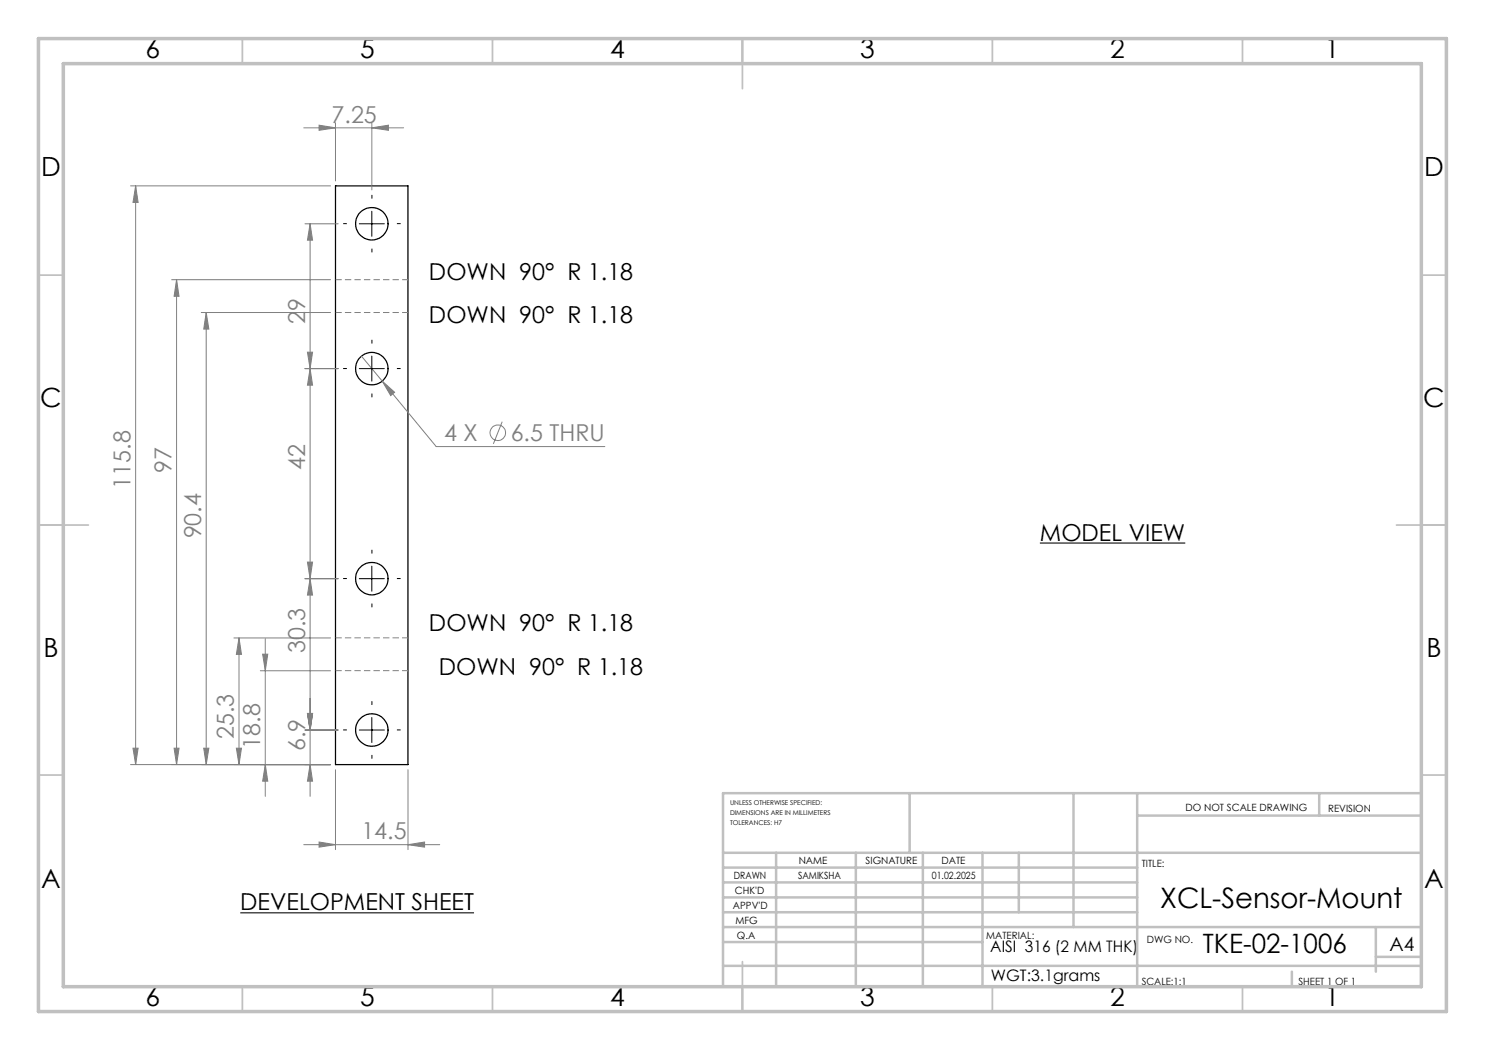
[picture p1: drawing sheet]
<svg xmlns="http://www.w3.org/2000/svg" width="297mm" height="210mm" viewBox="0 0 297 210" stroke-linecap="round" stroke-linejoin="round" font-family="sans-serif">
<g fill="none" stroke="#000" stroke-width=".25">
<path d="M67.1 37.2h14.5v115.7h-14.5z"/>
<circle cx="74.4" cy="44.7" r="3.2"/>
<circle cx="74.4" cy="73.7" r="3.2"/>
<circle cx="74.4" cy="115.7" r="3.3"/>
<circle cx="74.4" cy="146" r="3.2"/>
</g>
<g fill="none" stroke="#808080" stroke-width=".2">
<path d="M26.1 37.2h40M27.1 37.2v115.7M27.1 37.2l.5 3.3h-1zM60.7 25.6h20M63.8 25l3.3 .6-3.3 .5zM67.1 24.5v11.7M74.4 25.6l3.3-.6v1.1zM74.4 24.5v13.5M34.3 55.9h31.8M35.3 55.9v97M35.3 55.9l.5 3.4h-1zM61 44.8h6.6"/>
<path d="M62 44.8l.5 3.2h-1zM62 44.8v114.5M40.3 62.5h25.8M41.2 62.5l.6 3.3h-1.1zM41.2 62.5v90.4M61 73.7h6.6M61.5 70.4h1l-.5 3.3zM62 73.7l.5 3.3h-1zM72.3 71.2l4.1 5M76.4 76.2l2.5 2.2-.8 .7zM76.4 76.2l10.8 13.1h33.8M100.4 84.3l-1.7 4.5"/>
<path d="M61 115.7h6.6M61.5 112.4h1l-.5 3.3zM62 115.7l.5 3.3h-1zM46.8 127.6h19.3M47.8 127.6v25.3M47.8 127.6l.5 3.3h-1zM52.1 134.2h14M52.5 130.8h1.1l-.5 3.4zM53.1 127.8v31.5M26.1 152.9h40M26.6 149.6h1l-.5 3.3zM34.8 149.6h1l-.5 3.3z"/>
<path d="M40.7 149.6h1.1l-.6 3.3zM47.3 149.6h1l-.5 3.3zM53.1 152.9l.5 3.3h-1.1zM61 146h6.6M61.5 142.7h1l-.5 3.3zM62 152.9l.5 3.3h-1zM67.1 153.9v16M81.6 153.9v16M60.7 168.9h27.2M63.8 168.4l3.3 .5-3.3 .5zM81.6 168.9l3.3-.5v1z"/>
<circle cx="99.6" cy="86.6" r="1.55"/>
</g>
<path d="M208 108.6h29.1M48.1 182.6h46.7" fill="none" stroke="#000" stroke-width=".21"/>
<g fill="none" stroke="#000" stroke-width=".2" stroke-dasharray="15.2 1.3 1.3 1.3" stroke-linecap="butt">
<path d="M74.4 39.7v-.7M69.4 44.7h-.8M74.4 49.7v.8M79.4 44.7h.7M69.4 73.7h-.8M74.4 68.7v-.7M74.4 78.7v.8M79.4 73.7h.7M69.4 115.7h-.8M74.4 110.7v-.7M79.4 115.7h.7M74.4 120.7v.8"/>
<path d="M69.4 146h-.8M74.4 141v-.8M74.4 151v.7M79.4 146h.7"/>
</g>
<path d="M81.6 55.9h-14.5M81.6 62.5h-14.5M81.6 134.1h-14.5M81.6 127.6h-14.5" fill="none" stroke="#808080" stroke-width=".2" stroke-dasharray="1.3 .6" stroke-dashoffset=".1" stroke-linecap="butt"/>
<path d="M71.9 44.8h5M74.4 42.3v5M71.9 73.7h5M74.4 71.2v5M71.9 115.7h5M74.4 113.2v5M71.9 146h5M74.4 143.5v5" fill="none" stroke="#000" stroke-width=".2"/>
<g fill="none" stroke="#c0c0c0" stroke-width=".35">
<path d="M48.5 7.7v5M98.5 7.7v5M148.5 7.7v10M198.5 7.7v5M248.5 7.7v5M7.7 55h5M284.3 55h5M7.7 105h10M279.3 105h10M7.7 155h5M284.3 155h5M48.5 197.3v5"/>
<path d="M98.5 197.3v5M148.5 192.3v10M198.5 197.3v5M248.5 197.3v5"/>
</g>
<g fill="none" stroke="#c0c0c0" stroke-width=".5">
<path d="M181.9 158.6v12M214.7 158.6v26.8M227.4 158.6v38.7M263.8 158.6v4.5M284.3 158.6h-139.7v38.7M144.6 170.6h139.7M144.6 179.5h82.8M144.6 176.5h82.8M144.6 173.5h82.8M155.2 170.6v26.7M171.2 170.6v26.7M184.6 170.6v26.7"/>
<path d="M196.5 170.6v26.7M203.8 170.6v11.8M227.4 163.1h56.9M144.6 193.2h139.7M144.6 182.4h82.8M144.6 188.4h51.9M144.6 185.4h139.7M258.4 194.3v3M275.2 185.4v8.9M275.2 191.4h9.1"/>
</g>
<path d="M7.7 7.7h281.6v194.6h-281.6zM12.7 12.7h271.6v184.6h-271.6z" fill="none" stroke="#c0c0c0" stroke-width=".7"/>
<g fill="#808080">
<path d="M76.4 76.2l2.5 2.2-.8 .7z"/>
<path d="M74.4 25.6l3.3-.6v1.1zM63.8 25l3.3 .6-3.3 .5zM81.6 168.9l3.3-.5v1zM63.8 168.4l3.3 .5-3.3 .5z"/>
<path d="M53.1 152.9l.5 3.3h-1.1zM52.5 130.8h1.1l-.5 3.4zM47.3 149.6h1l-.5 3.3zM47.8 127.6l.5 3.3h-1zM40.7 149.6h1.1l-.6 3.3zM41.2 62.5l.6 3.3h-1.1zM34.8 149.6h1l-.5 3.3zM35.3 55.9l.5 3.4h-1zM62 152.9l.5 3.3h-1zM61.5 142.7h1l-.5 3.3zM61.5 142.7h1l-.5 3.3zM62 115.7l.5 3.3h-1zM61.5 112.4h1l-.5 3.3zM62 73.7l.5 3.3h-1zM61.5 70.4h1l-.5 3.3zM62 44.8l.5 3.2h-1z"/>
<path d="M27.1 37.2l.5 3.3h-1zM26.6 149.6h1l-.5 3.3z"/>
</g>
<text font-size="5.6" x="232" y="181.6">XCL-Sensor-Mount</text>
<g font-size="5.3">
<text x="29.1" y="11.6">6</text>
<text x="72" y="11.6">5</text>
<text x="122" y="11.6">4</text>
<text x="172" y="11.6">3</text>
<text x="222" y="11.6">2</text>
<text x="264.9" y="11.6">1</text>
<text x="8.2" y="35.3">D</text>
<text x="284.8" y="35.3">D</text>
<text x="8.1" y="81.4">C</text>
<text x="284.7" y="81.4">C</text>
<text x="8.7" y="131.4">B</text>
<text x="285.3" y="131.4">B</text>
<text x="8.2" y="177.6">A</text>
<text x="284.8" y="177.6">A</text>
<text x="240.6" y="190.5">TKE-02-1006</text>
<text x="29.1" y="201.2">6</text>
<text x="72" y="201.2">5</text>
<text x="122" y="201.2">4</text>
<text x="172" y="201.2">3</text>
<text x="222" y="201.2">2</text>
<text x="264.9" y="201.2">1</text>
</g>
<g font-size="4.7" fill="#808080">
<text x="66.3" y="24.5">7.25</text>
<text x="61" y="64.9" transform="rotate(-90 61 64.9)">29</text>
<text x="88.9" y="88.2">4 X</text>
<text x="102.1" y="88.2">6.5 THRU</text>
<text x="34.3" y="94.5" transform="rotate(-90 34.3 94.5)">97</text>
<text x="61" y="93.9" transform="rotate(-90 61 93.9)">42</text>
<text x="26.1" y="97.7" transform="rotate(-90 26.1 97.7)">115.8</text>
<text x="40.3" y="107.7" transform="rotate(-90 40.3 107.7)">90.4</text>
<text x="61" y="130.6" transform="rotate(-90 61 130.6)">30.3</text>
<text x="46.8" y="147.9" transform="rotate(-90 46.8 147.9)">25.3</text>
<text x="52.1" y="149.7" transform="rotate(-90 52.1 149.7)">18.8</text>
<text x="61" y="150.2" transform="rotate(-90 61 150.2)">6.9</text>
<text x="72.3" y="167.9">14.5</text>
</g>
<g font-size="4.7">
<text x="85.8" y="56">DOWN 90° R 1.18</text>
<text x="85.8" y="64.6">DOWN 90° R 1.18</text>
<text x="208" y="108.1">MODEL VIEW</text>
<text x="85.8" y="126.1">DOWN 90° R 1.18</text>
<text x="87.8" y="135.1">DOWN 90° R 1.18</text>
<text x="48.1" y="182.1">DEVELOPMENT SHEET</text>
</g>
<text font-size="3.9" x="277.9" y="190.2">A4</text>
<g font-size="3.2">
<text x="198" y="190.4">AISI 316 (2 MM THK)</text>
<text x="198.2" y="196.2">WGT:3.1grams</text>
</g>
<g font-size="2">
<text x="237.1" y="162.2">DO NOT SCALE DRAWING</text>
<text x="265.6" y="162.3">REVISION</text>
<text x="159.7" y="172.9">NAME</text>
<text x="173.1" y="172.9">SIGNATURE</text>
<text x="188.3" y="172.9">DATE</text>
<text x="228.4" y="173.4">TITLE:</text>
<text x="146.8" y="175.9">DRAWN</text>
<text x="147" y="178.9">CHK'D</text>
<text x="159.6" y="175.9">SAMIKSHA</text>
<text x="186.4" y="175.9">01.02.2025</text>
<text x="146.6" y="181.7">APPV'D</text>
<text x="147.1" y="184.8">MFG</text>
<text x="147.4" y="187.7">Q.A</text>
<text x="197.2" y="187.8">MATERIAL:</text>
<text x="229.4" y="188.7">DWG NO.</text>
<text x="228.3" y="196.9">SCALE:1:1</text>
<text x="259.7" y="196.9">SHEET 1 OF 1</text>
</g>
<g font-size="1.3">
<text x="146" y="161">UNLESS OTHERWISE SPECIFIED:</text>
<text x="146" y="163">DIMENSIONS ARE IN MILLIMETERS</text>
<text x="146" y="165">TOLERANCES: H7</text>
</g>
</svg>
